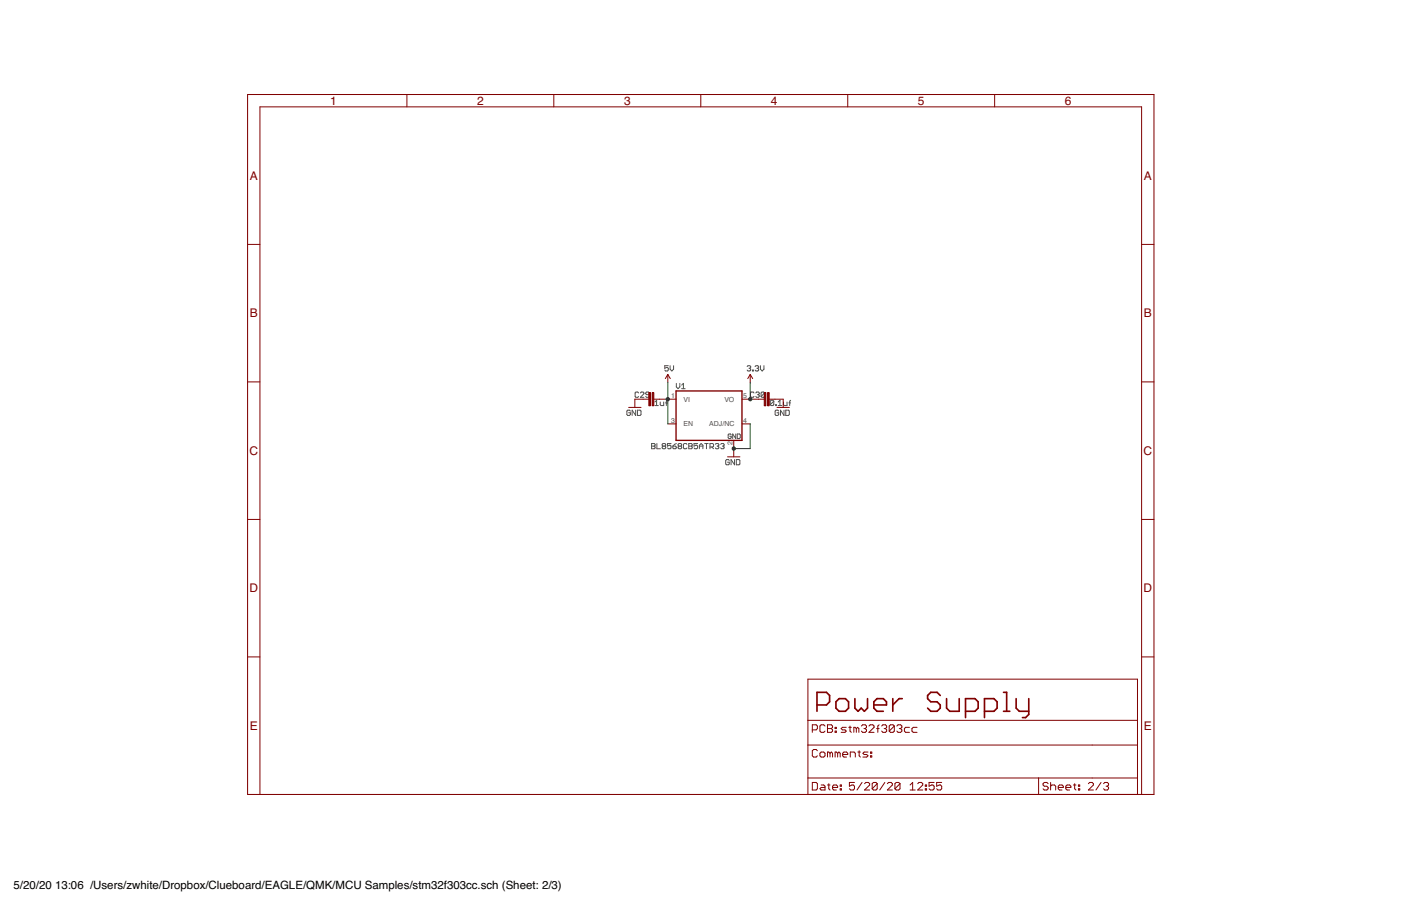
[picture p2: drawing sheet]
<svg xmlns="http://www.w3.org/2000/svg" width="432mm" height="279mm" viewBox="0 0 432 279" stroke-linecap="round" stroke-linejoin="round" font-family="sans-serif">
<g fill="none" stroke="#505050" stroke-width=".31">
<path d="M206 112.8h-1.1v.8l.5-.3 .6 .3v.5l-.3 .3h-.6l-.2-.3M206.5 112.8v1.1l.6 .5 .5-.5v-1.1M208.4 118.2v1.1l.6 .6 .5-.6v-1.1M210.1 118.8l.5-.6v1.7M210.1 119.9h1.1M230.3 113.1l.2-.3h.6l.3 .3-.3 .5M230.8 113.6h.3M231.1 113.6l.3 .3-.3 .5h-.6l-.2-.3M231.9 114.1h.3v.3h-.3zM232.7 113.1l.3-.3h.6l.2 .3-.2 .5M233.3 113.6h.3M233.6 113.6l.2 .3-.2 .5h-.6l-.3-.3"/>
<path d="M234.4 112.8v1.1l.5 .5 .6-.5v-1.1M194.3 126.8l-.3-.3h-.5l-.3 .3v1l.3 .3h.5l.3-.3v-.5h-.6M195.9 126.5v1.6l-1.1-1.6v1.6M196.5 126.5h.8l.3 .3v1l-.3 .3h-.8zM196.8 121.2l-.2-.3h-.6l-.3 .3v1.1l.3 .2h.6l.2-.2M197.4 121.2l.3-.3h.5l.3 .3v.2l-1.1 1.1h1.1M200.1 121.7h-.8l-.3-.3 .3-.5h.5l.3 .3v1.1l-.3 .2h-.5l-.3-.2M200.8 136.8h.8l.3 .2-.3 .6 .3 .5-.3 .3h-.8zM200.8 137.6h.8M201.8 124l.6-.6v1.7M201.8 125.1h1.1M202.5 136.8v1.6h1"/>
<path d="M203.5 124v.8l.3 .3h.8v-1.1M204.4 137.6l-.3-.3 .3-.5h.5l.3 .2-.3 .6M204.4 137.6l-.3 .3 .3 .5h.5l.3-.3-.3-.5M204.4 137.6h.5M205.1 124.2h.6M205.7 123.4l-.3 .3v1.4M206.8 136.8h-1.1v.8l.6-.3 .5 .3v.5l-.3 .3h-.5l-.3-.3M207.4 137.6h.8l.2 .5-.2 .3h-.6l-.2-.3zM208.4 136.8l-1 .8M209.3 137.6l-.3-.3 .3-.5h.5l.3 .2-.3 .6M209.3 137.6l-.3 .3 .3 .5h.5l.3-.3-.3-.5M209.3 137.6h.5"/>
<path d="M211.7 137l-.2-.2h-.6l-.2 .2v1.1l.2 .3h.6l.2-.3M212.3 136.8h.8l.3 .2-.3 .6 .3 .5-.3 .3h-.8zM212.3 137.6h.8M215 136.8h-1.1v.8l.6-.3 .5 .3v.5l-.3 .3h-.5l-.3-.3M215.6 137.6h1M215.6 138.4v-1.1l.5-.5 .5 .5v1.1M217.2 136.8h1.1M217.7 136.8v1.6M218.8 137.9h.8l.3-.3v-.6l-.3-.2h-.8v1.6M219.4 137.9l.5 .5M220.5 137l.2-.2h.6l.3 .2-.3 .6M221 137.6h.3"/>
<path d="M221.3 137.6l.3 .3-.3 .5h-.6l-.2-.3M222.1 137l.3-.2h.5l.3 .2-.3 .6M222.7 137.6h.2M222.9 137.6l.3 .3-.3 .5h-.5l-.3-.3M225.4 134.1l-.3-.3-.7 .3v.9l.7 .2 .3-.7h-.5M226.8 133.8v1.4l-1-1.4v1.4M227.2 133.8h.7l.3 .3v.9l-.3 .2h-.7zM232.4 121.2l-.3-.3h-.5l-.3 .3v1.1l.3 .2h.5l.3-.2M232.9 121.2l.3-.3h.5l.3 .3-.3 .5M233.5 121.7h.2M233.7 121.7l.3 .3-.3 .5h-.5l-.3-.2M235.6 121.2l-.2-.3h-.6l-.2 .3v1.1"/>
<path d="M235.6 121.2v1.1l-.2 .2h-.6l-.2-.2M235.6 121.2l-1 1.1M238.5 123.7v1.1l-.3 .3h-.5l-.3-.3M238.5 123.7l-.3-.3h-.5l-.3 .3v1.1M238.5 123.7l-1.1 1.1M239 124.8h.3v.3h-.3zM239.8 125.1h1.1M239.8 124l.6-.6v1.7M240 126.8l-.3-.3h-.5l-.3 .3v1l.3 .3h.5l.3-.3v-.5h-.5M241.5 124v.8l.2 .3h.9v-1.1M241.6 126.5v1.6l-1-1.6v1.6M242.2 126.5h.8l.3 .3v1l-.3 .3h-.8z"/>
<path d="M243.1 124.2h.6M243.7 123.4l-.3 .3v1.4M224.8 142l-.3-.3h-.6l-.2 .3v1.1l.2 .2h.6l.3-.2v-.6h-.6M226.4 141.7v1.6l-1.1-1.6v1.6M226.9 141.7h.9l.2 .3v1.1l-.2 .2h-.9z"/>
</g>
<g fill="none" stroke="#800000" stroke-width=".51">
<path d="M251.8 217.4h2.9l1-1v-1.9l-1-1h-2.9v5.9M257.6 216.4l1-.9h2l.9 .9v2l-.9 1h-2l-1-1zM263.5 215.5v2.9l1 1 .9-1 1 1 1-1v-2.9M269.3 217.4h3.9v-1l-1-.9h-1.9l-1 .9v2l1 1h1.9M275.2 215.5v3.9M278.1 215.5h-1l-1.9 1.9M289.8 214.5l-1-1h-1.9l-1 1v1l1 .9h1.9l1 1v1l-1 1h-1.9l-1-1M291.7 215.5v2.9l1 1h2.9v-3.9M297.6 219.4h2.9l1-1v-2l-1-.9h-2.9v5.8M303.4 219.4h2.9l1-1v-2l-1-.9h-2.9v5.8M309.3 213.5h1v5.9M309.3 219.4h1.9"/>
<path d="M313.2 215.5v2.9l1 1h2.9M317.1 215.5v4.8l-1 1h-1"/>
</g>
<path d="M208.4 120.6h20.3v15.2h-20.3z" fill="none" stroke="#800000" stroke-width=".42"/>
<g fill="none" stroke="#800000" stroke-width=".31">
<path d="M125.4 29.1v3.9M170.7 29.1v3.9M216 29.1v3.9M261.3 29.1v3.9M306.6 29.1v3.9M76.3 75.4h3.8M351.9 75.4h3.8M76.3 117.8h3.8M205.8 115.5l.8 1.3M205.8 115.5l-.7 1.3M205.8 115.5v2.5M231.2 115.5l.8 1.3"/>
<path d="M231.2 115.5l-.7 1.3M231.2 115.5v2.5M351.9 117.8h3.8M193.8 125.6h3.8M200 123.1h-4.3v2.5M201.5 123.1h6.9M205.8 130.7h2.6M226.1 135.8v5.1M228.7 123.1h6.8M228.7 130.7h2.5M237.1 123.1h4.3v2.5M239.5 125.6h3.8"/>
<path d="M224.2 140.9h3.8M76.3 160.2h3.8M351.9 160.2h3.8M76.3 202.6h3.8M249 209.4h101.6v35.6h-101.6zM351.9 202.6h3.8M249 229.8h101.6M249 239.9h101.6M249 222.1h101.6M250.4 225.1h1.1l.4-.4v-.8l-.4-.4h-1.1v2.3M251.9 231.5l-.4-.4h-.7l-.4 .4v1.6l.4 .4h.7l.4-.4M252.7 232.3l.4-.4h.8l.4 .4v.8l-.4 .4h-.8l-.4-.4z"/>
<path d="M254.3 223.9l-.4-.4h-.8l-.4 .4v1.6l.4 .3h.8l.4-.3M255 223.5h1.2l.4 .4v.4l-.4 .4 .4 .4v.4l-.4 .3h-1.2zM255 224.7h1.2M255.8 232.3l.4-.4 .4 .4v1.2M255.8 232.3l-.4-.4h-.4v1.6M255.8 232.3v1.2M257.4 225.5h.4v.3h-.4zM257.4 224.3h.4v.4h-.4zM258.2 232.3v1.2M258.2 232.3l.4-.4 .4 .4v1.2M258.2 232.3l-.4-.4h-.4v1.6M259.7 232.7h1.6v-.4l-.4-.4h-.8l-.4 .4v.8l.4 .4h.8"/>
<path d="M260.8 224.3h-1.1l-.5 .4 .5 .4h.7l.4 .4-.4 .3h-1.2M261.6 224.3h.8M262 223.9v1.6l.4 .3M262.1 233.5v-1.6h1.1l.4 .4v1.2M263.9 224.7l-.4-.4h-.3v1.5M263.9 224.7l.4-.4 .4 .4v1.1M263.9 224.7v1.1M264.4 231.9h.8M264.8 231.5v1.6l.4 .4M265.5 223.9l.4-.4h.8l.4 .4v.4l-.4 .4M266.3 224.7h.4M266.7 224.7l.4 .4v.4l-.4 .3h-.8l-.4-.3"/>
<path d="M267.5 231.9h-1.2l-.3 .4 .3 .4h.8l.4 .4-.4 .4h-1.1M267.8 223.9l.4-.4h.8l.4 .4v.4l-1.6 1.5h1.6M268.3 233.1h.4v.4h-.4zM268.3 231.9h.4v.4h-.4zM270.2 224.7h.8M271 223.5l-.4 .4v1.9M271.7 223.9l.4-.4h.8l.4 .4v.4l-.4 .4M272.5 224.7h.4M272.9 224.7l.4 .4v.4l-.4 .3h-.8l-.4-.3M275.6 223.9l-.4-.4h-.8l-.3 .4v1.6M275.6 223.9v1.6l-.4 .3h-.8l-.3-.3M275.6 223.9l-1.5 1.6"/>
<path d="M276.4 223.9l.4-.4h.8l.4 .4v.4l-.4 .4M277.2 224.7h.4M277.6 224.7l.4 .4v.4l-.4 .3h-.8l-.4-.3M280.3 224.3h-1.2l-.4 .4v.8l.4 .3h1.2M282.6 224.3h-1.1l-.4 .4v.8l.4 .3h1.1M320.1 239.9v5.1M80.1 245v-212h271.8v212M250.4 241.3h1.1l.4 .4v1.5l-.4 .4h-1.1zM253.1 242.1h.8l.4 .4v1.1h-1.2l-.4-.4 .4-.4h1.2M255 242.1h.8M255.4 241.7v1.5l.4 .4M256.6 242.8h1.6v-.3l-.4-.4h-.8l-.4 .4v.7l.4 .4h.8"/>
<path d="M259 243.2h.3v.4h-.3zM259 242.1h.3v.4h-.3zM263.4 241.3h-1.6v1.2l.8-.4h.4l.4 .4v.7l-.4 .4h-.8l-.4-.4M265.7 241.3l-1.6 2.3M266.5 241.7l.4-.4h.8l.3 .4v.4l-1.5 1.5h1.5M270.4 241.7v1.5l-.4 .4h-.8l-.4-.4M270.4 241.7l-.4-.4h-.8l-.4 .4v1.5M270.4 241.7l-1.6 1.5M272.7 241.3l-1.6 2.3M273.5 241.7l.4-.4h.8l.3 .4v.4l-1.5 1.5h1.5M277.4 241.7v1.5l-.4 .4h-.8l-.4-.4M277.4 241.7l-.4-.4h-.8l-.4 .4v1.5"/>
<path d="M277.4 241.7l-1.6 1.5M280.5 243.6h1.6M280.5 242.1l.8-.8v2.3M282.9 241.7l.3-.4h.8l.4 .4v.4l-1.5 1.5h1.5M285.2 243.2h.4v.4h-.4zM285.2 242.1h.4v.4h-.4zM287.9 241.3h-1.6v1.2l.8-.4h.4l.4 .4v.7l-.4 .4h-.8l-.4-.4M290.2 241.3h-1.5v1.2l.8-.4h.4l.3 .4v.7l-.3 .4h-.8l-.4-.4M323 241.7l-.4-.4h-.7l-.4 .4v.4l.4 .4h.7l.4 .3v.4l-.4 .4h-.7l-.4-.4M323.8 242.5l.4-.4h.8l.4 .4v1.1M323.8 241.3v2.3M326.2 242.8h1.5v-.3l-.4-.4h-.8l-.3 .4v.7l.3 .4h.8"/>
<path d="M328.5 242.8h1.6v-.3l-.4-.4h-.8l-.4 .4v.7l.4 .4h.8M330.8 242.1h.8M331.2 241.7v1.5l.4 .4M332.4 243.2h.4v.4h-.4zM332.4 242.1h.4v.4h-.4zM335.4 241.7l.4-.4h.8l.4 .4v.4l-1.6 1.5h1.6M339.3 241.3l-1.5 2.3M340.1 241.7l.4-.4h.8l.4 .4v.4l-.4 .4M340.9 242.5h.4M341.3 242.5l.4 .3v.4l-.4 .4h-.8l-.4-.4"/>
</g>
<g fill="#800000" stroke="#800000" stroke-width=".31">
<path d="M201 121.1h.5v4h-.5z"/>
<path d="M200 121.1h.5v4h-.5z"/>
<path d="M236.6 121.1h.5v4h-.5z"/>
<path d="M235.5 121.1h.6v4h-.6z"/>
</g>
<path d="M76.3 29.1h279.4v215.9h-279.4z" fill="none" stroke="#800000" stroke-width=".32"/>
<path d="M205.8 118v12.7M231.2 118v5.1M231.2 130.7v7.6h-5.1" fill="none" stroke="#008000" stroke-width=".31"/>
<g fill="#008000" stroke="#008000" stroke-width=".31">
<circle cx="226.1" cy="138.3" r=".51"/>
<circle cx="205.8" cy="123.1" r=".51"/>
<circle cx="231.2" cy="123.1" r=".51"/>
</g>
<g font-size="3.7" fill="#800000">
<text x="101.7" y="32.3">1</text>
<text x="147" y="32.3">2</text>
<text x="192.3" y="32.3">3</text>
<text x="237.6" y="32.3">4</text>
<text x="282.9" y="32.3">5</text>
<text x="328.2" y="32.3">6</text>
<text x="77" y="55.5">A</text>
<text x="352.5" y="55.5">A</text>
<text x="77" y="97.9">B</text>
<text x="352.5" y="97.9">B</text>
<text x="76.9" y="140.3">C</text>
<text x="352.4" y="140.3">C</text>
<text x="76.9" y="182.7">D</text>
<text x="352.4" y="182.7">D</text>
<text x="77" y="225.1">E</text>
<text x="352.5" y="225.1">E</text>
</g>
<g font-size="3.5">
<text x="4.2" y="274.2">5/20/20</text>
<text x="17" y="274.2">13:06 /Users/zwhite/Dropbox/Clueboard/EAGLE/QMK/MCU Samples/stm32f303cc.sch (Sheet: 2/3)</text>
</g>
<g font-size="2.1" fill="#505050">
<text x="206.8" y="122.8">1</text>
<text x="210.7" y="123.9">VI</text>
<text x="223.3" y="123.9">VO</text>
<text x="229" y="122.8">5</text>
<text x="206.8" y="130.4">3</text>
<text x="210.7" y="131.5">EN</text>
<text x="218.6" y="131.5">ADJ/NC</text>
<text x="229" y="130.4">4</text>
<text x="225.8" y="137.3" transform="rotate(-90 225.8 137.3)">2</text>
</g>
</svg>
